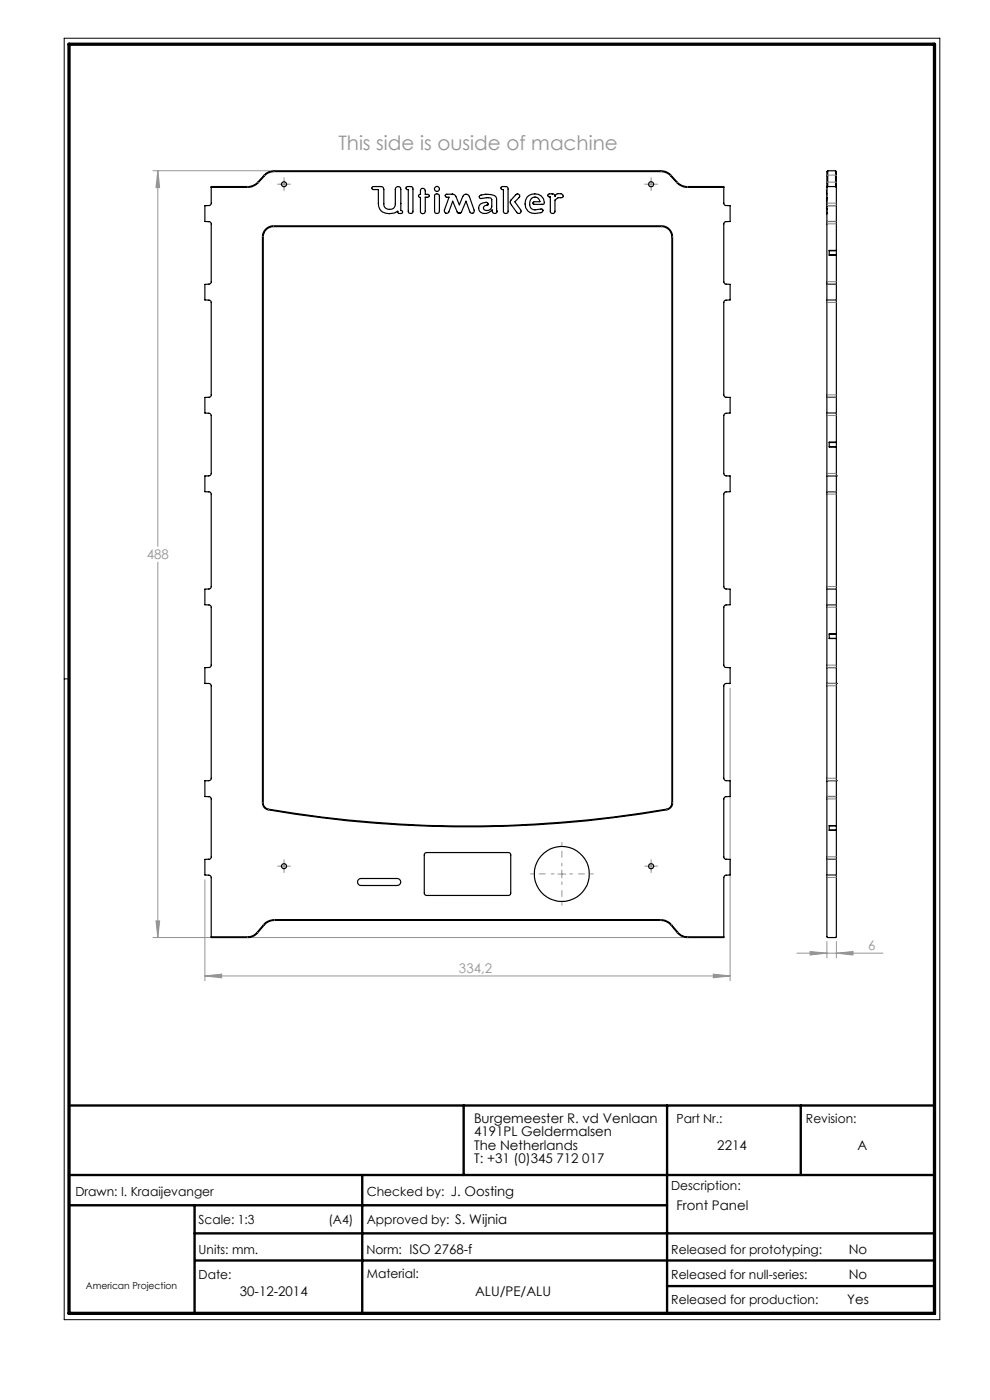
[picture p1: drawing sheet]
<svg xmlns="http://www.w3.org/2000/svg" width="210mm" height="297mm" viewBox="0 0 210 297" stroke-linecap="round" stroke-linejoin="round" font-family="sans-serif">
<path d="M13.6 8.1h185.8v271.9h-185.8zM14.6 144h-1" fill="none" stroke="#000" stroke-width=".21"/>
<path d="M14.6 234.5h183.6M98.4 234.5v14.8M141.5 234.5v44.1M169.9 234.5v14.8M14.6 249.3h183.6M14.6 255.7h126.9M41.3 255.7v22.9M76.8 249.3v29.3M41.3 261.7h156.9M41.4 267.4h156.8M141.5 272.8h56.7" fill="none" stroke="#000" stroke-width=".5"/>
<path d="M14.6 9.4h183.6v269.2h-183.6z" fill="none" stroke="#000" stroke-width=".7"/>
<g fill="none" stroke="#959595" stroke-width=".21">
<path d="M32.5 36.2h24.6M33.5 36.2v79.7M33.5 36.2l.4 3.6h-.8zM59.4 39.1h1.7M60.3 38.3v1.6M137.3 39.1h1.6M138.1 38.3v1.6M33.5 119.3v79.6M154.9 146v62.1M32.5 198.9h112.4M33.1 195.4h.8l-.4 3.5zM43.5 186.7v21.4"/>
<path d="M59.4 183.8h1.7M60.3 182.9v1.7M118.3 185.4h1.7M119.2 184.6v1.6M137.3 183.8h1.6M138.1 182.9v1.7M175.4 199.7v3.5M177.4 199.7v3.5M43.5 207h111.4M43.5 207l3.5-.3v.7zM151.3 206.7l3.6 .3-3.6 .4zM169.1 202.2h18.2"/>
<path d="M171.8 201.9l3.6 .3-3.6 .4zM177.4 202.2l3.5-.3v.7z"/>
</g>
<g fill="none" stroke="#959595" stroke-width=".21" stroke-dasharray="15.2 1.3 1.3 1.3">
<path d="M59.4 39.1h-.5M60.3 38.2v-.5M60.3 39.9v.5M61.1 39.1h.5M137.3 39.1h-.5M138.1 38.2v-.5M138.1 39.9v.5M139 39.1h.5M59.4 183.7h-.5M60.3 182.9v-.5M60.3 184.6v.5M61.1 183.7h.5"/>
<path d="M137.3 183.7h-.5M138.1 182.9v-.5M138.1 184.6v.5M139 183.7h.5"/>
</g>
<path d="M117.5 185.4h-5M119.2 183.7v-5M119.2 187.1v5M120.9 185.4h5" fill="none" stroke="#959595" stroke-width=".21" stroke-dasharray="15.2 1.3 1.3 1.3" stroke-dashoffset="14.6"/>
<path d="M33.5 36.2l.4 3.6h-.8zM33.1 195.4h.8l-.4 3.5zM43.5 207l3.5-.3v.7zM151.3 206.7l3.6 .3-3.6 .4zM171.8 201.9l3.6 .3-3.6 .4zM177.4 202.2l3.5-.3v.7z" fill="#959595"/>
<g fill="none" stroke="#000" stroke-width=".25">
<path d="M44.8 39.6h7.8a2.94 2.94 0 0 0 2-.9l1.4-1.5a2.79 2.79 0 0 1 2.1-1h82.1a2.79 2.79 0 0 1 2.1 1l1.4 1.5a2.93 2.93 0 0 0 2.1 .9h7.7l.1 3.7 .3 .3h1v3.4h-1l-.2 .2-.2 .3v12.3l.3 .5h1.1v3.3l-1 .1-.2 .1-.2 .4v19.6l.2 .3 .2 .2h1v3.3l-1 .1-.4 .5v12.2l.2 .4 .2 .1 1 .1v3.3h-1l-.2 .2-.2 .3v19.7l.2 .3 .2 .2h1v3.3h-1l-.2 .2-.2 .3v12.3l.2 .4 .2 .1h1v3.4h-1l-.2 .2-.2 .3v19.6l.2 .3 .2 .2h1v3.4h-1l-.2 .2-.2 .3v12.3l.2 .3 .2 .2h1v3.3l-1.1 .1-.3 .5v12.7h-7.6a2.81 2.81 0 0 1-2.2-1l-1.4-1.6a3 3 0 0 0-2.1-1h-82a2.86 2.86 0 0 0-2.2 1l-1.4 1.6a2.68 2.68 0 0 1-2.1 1h-7.7v-12.8l-.3-.4-1-.1v-3.3h.9l.4-.4v-12.5l-.4-.4h-.9v-3.4h.8l.5-.4v-19.8l-.5-.4h-.8v-3.4h.9l.4-.4v-12.4l-.3-.4-1-.1v-3.3l1-.1 .3-.4v-19.8l-.4-.4h-.9v-3.3h.8l.5-.5v-12.4l-.3-.4-1-.1v-3.3h.9l.4-.4v-19.8l-.4-.4-.9-.1v-3.3h1l.3-.4v-12.5l-.4-.4h-.9v-3.4h.9l.4-.4zM44.8 39.8h7.8a3.3 3.3 0 0 0 2.2-1l1.3-1.5a2.94 2.94 0 0 1 2-.9h82.1a2.77 2.77 0 0 1 2 .9l1.4 1.5a3.2 3.2 0 0 0 2.2 1h7.7M79 39.7l1.9-.1a.55 .55 0 0 1 .5 .6v3a1.22 1.22 0 0 0 1.2 1.2 1.22 1.22 0 0 0 1.3-1.2v-3a.58 .58 0 0 1 .5-.6 .58 .58 0 0 1 .6 .6v4.5a.32 .32 0 0 1 .4 .2 .32 .32 0 0 1-.3 .4l-.6-.1-.1-.4a2.89 2.89 0 0 1-3.9-.5l-.2-1.2v-2.9h-1.2l-.2-.2zM86.2 39.7l.9-.1 .5 .2v5a.49 .49 0 0 1-.5 .5 .49 .49 0 0 1-.5-.5v-4.6l-.5-.2zM106.3 39.7l.9-.1a.49 .49 0 0 1 .6 .5v4.7a.49 .49 0 0 1-.5 .5 .49 .49 0 0 1-.5-.5v-4.6l-.4-.1zM175.3 40h.1M175.4 39.8v20.5M175.4 39.5l-.1 1.6M175.6 36.2v3.4M175.6 36.2l-.2 .2v3.4M175.6 39.6h1.6M175.6 36.2h1.6"/>
<path d="M175.6 39.6l-.2 .2M177.2 36.2v3.4M177.2 36.2l.2 .2v3.4M177.2 39.6l.2 .2M177.4 39.8v13.4M56.3 48.6a2.31 2.31 0 0 1 1.7-.7h82.3a2.35 2.35 0 0 1 2.4 2.3v120.2a1.47 1.47 0 0 1-1.3 1.4 245.5 245.5 0 0 1-85-.2l-.5-.5-.2-.7v-120.2a2.31 2.31 0 0 1 .6-1.6zM56.5 48.7l.7-.4 .8-.2h82.3a2.17 2.17 0 0 1 2.2 2.1v120.2a1.34 1.34 0 0 1-1.1 1.3 247.2 247.2 0 0 1-84.9-.2l-.3-.3-.4-.6v-120.4l.2-.8zM89.3 40.1a.54 .54 0 0 1 .6-.1 .54 .54 0 0 1 .3 .5v.7h.4a.33 .33 0 0 1 .5 .3 .33 .33 0 0 1-.5 .3h-.4v3a.51 .51 0 0 1-.5 .5 .51 .51 0 0 1-.5-.5v-2.9a.36 .36 0 0 1-.4-.3 .36 .36 0 0 1 .4-.4zM92.3 41.3a.56 .56 0 0 1 .5-.2 .56 .56 0 0 1 .4 .5v3.2a.51 .51 0 0 1-.5 .5 .51 .51 0 0 1-.5-.5zM97.3 45.2l-.3-.2-1-2.3-.8 2.2a.51 .51 0 0 1-.6 .3 .51 .51 0 0 1-.3-.6l.9-2.8h-.4a.32 .32 0 0 1-.4-.3 .32 .32 0 0 1 .4-.3h1.2l.6 .2 .8 2.1 .8-1.8a.75 .75 0 0 1 .7-.5 .75 .75 0 0 1 .7 .5l1 2.9a.49 .49 0 0 1-.3 .6 .49 .49 0 0 1-.6-.3l-.9-2.2-.9 2.3-.4 .2M97.3 45.2h.2M97.3 45.2v.1"/>
<path d="M97.5 45.2l.1 .1M103.1 42.9a1.26 1.26 0 0 0-1.3 .5 1.26 1.26 0 0 0-.1 1.4 1.75 1.75 0 0 0 2.7-.3 .54 .54 0 0 0 .5 .8 .54 .54 0 0 0 .4-.8v-2.3l-.1-.4a3.2 3.2 0 0 0-3.5-.1v.3l.3 .1 1.2-.2 .9 .1 .2 .4v1.4a.93 .93 0 0 1-.7 .8 .93 .93 0 0 1-1-.5l.2-.4 .5-.2M103.1 42.9h.1M103.1 42.9l.2 .1a.27 .27 0 0 1 .2 .2 .27 .27 0 0 1-.2 .3M103.3 43.5h.1M109.4 41.3a.46 .46 0 0 1 .7-.1 .46 .46 0 0 1 0 .7l-.9 .9 1.2 1.7a.5 .5 0 0 1-.1 .7 .5 .5 0 0 1-.7-.2l-1.1-1.5a.78 .78 0 0 1-.1-1.1zM111.8 41.8a2.03 2.03 0 0 1 2.3-.6 2.03 2.03 0 0 1 1.3 2l-.1 .2h-2.1a.29 .29 0 0 1-.2-.4 .29 .29 0 0 1 .3-.2h1.2a1.1 1.1 0 0 0-1.3-1 1.1 1.1 0 0 0-.8 1.4v.2a1.03 1.03 0 0 0 1.1 1.1l1.3-.2a.4 .4 0 0 1 .4 .4 .4 .4 0 0 1-.4 .4 2.45 2.45 0 0 1-3.3-1l-.1-.8 .1-.8zM116.3 41.2l.8-.1a.52 .52 0 0 1 .7 .6l.3-.6h.9a.43 .43 0 0 1 .5 .4 .43 .43 0 0 1-.5 .4h-.6l-.7 .5v2.4a.49 .49 0 0 1-.5 .5 .49 .49 0 0 1-.5-.5v-3l-.5-.2zM175.3 45.3h.1M175.3 42.1h.1M175.3 44.3h.1M175.3 41.9l.1 3.4"/>
<path d="M175.3 44.6v.5M175.3 41.9h.1M175.3 42.4h.1M175.4 41.1l-.1 .8M175.4 47h2M175.4 43.6h2M175.9 54.1h1.5M175.9 53.2h1.5M177.4 54.1v6.2M177.4 53.2v.9M177.4 53.1h-1.5v1h1.5M175.4 60.3v40.7"/>
<path d="M175.4 60.3h2M175.4 63.6h2M177.4 60.3v33.6M175.4 84.3h2M175.4 87.6h2M175.9 94.8h1.5M175.9 93.9h1.5M177.4 94.8v6.2M177.4 93.9v.9M177.4 93.8h-1.5v1h1.5M175.4 101h.1M175.4 101v44"/>
<path d="M175.4 101h2M175.4 104.3h2M177.4 101h.1M177.4 101v33.5M175.4 125h2M175.4 128.3h2M175.9 134.5h1.5M177.4 135.4v9.6M177.4 134.5v.9M177.4 134.5h-1.5v.9h1.5M175.4 145h.1M175.4 145v20.6"/>
<path d="M175.4 145h2M175.4 141.6h2M177.4 145h.1M177.4 145v20.6M175.4 165.6h.1M175.4 165.6v33.2l.2 .1h1.6l.2-.1v-22.7M175.4 165.6h2M175.4 169h2M175.9 175.2h1.5M177.4 165.6h.1M177.4 165.6v9.6M177.4 175.2v.9"/>
<path d="M177.4 175.2h-1.5v.9h1.5M44.8 198.8h7.7a2.65 2.65 0 0 0 2-1l1.4-1.6a3 3 0 0 1 2.3-1.1h82a3 3 0 0 1 2.3 1.1l1.3 1.6a2.65 2.65 0 0 0 2.1 1h7.6M76.1 186.6l.5-.2h7.6a.74 .74 0 0 1 .8 .7 .74 .74 0 0 1-.8 .8h-7.6a.74 .74 0 0 1-.7-.5 .74 .74 0 0 1 .2-.8zM90.1 181l.3-.1h17.5l.4 .4v8.2l-.4 .5h-17.4a.49 .49 0 0 1-.5-.5v-8.1zM175.4 182.3h2M175.4 185.6h2"/>
<circle cx="60.2" cy="39.1" r=".54"/>
<circle cx="138.1" cy="39.1" r=".54"/>
<circle cx="92.7" cy="40.1" r=".52"/>
<circle cx="60.2" cy="183.8" r=".54"/>
<circle cx="119.2" cy="185.4" r="5.8"/>
<circle cx="138.1" cy="183.8" r=".54"/>
</g>
<g fill="none" stroke="#808080" stroke-width=".21" stroke-dasharray="6.3 1.3 1.3 1.3 1.3 1.3">
<path d="M52.6 39.6v.1M54.7 38.6l.1 .2M56 37.1l.2 .2M58.1 36.2v.2M140.3 36.2v.2M142.3 37.1l-.1 .2M143.7 38.6l-.1 .2M145.8 39.6v.1M175.6 38.6l-.2 .2M175.6 38.6h1.6M175.6 37.1l-.2 .2M177.3 37.1h-1.7"/>
<path d="M177.4 38.8l-.1-.2M177.4 37.3l-.1-.2M55.9 50.2h-.2M58 48.1v-.2M140.4 47.9v.2M142.7 50.2h-.2M175.4 40.1h.1M175.4 41.6h.1M175.4 44.8h.1M175.4 47h2M175.4 43.1h2M175.4 59.8h2"/>
<path d="M177.4 43.6h-2M177.4 47.5h-2M175.4 63.7h2M177.4 60.3h-2M177.4 64.2h-2M175.4 87.7h2M175.4 83.8h2M177.4 84.3h-2M177.4 88.2h-2M175.4 104.3h2M175.4 100.4h2M177.4 100.9h-2"/>
<path d="M177.4 104.8h-2M175.4 128.3h2M175.4 124.4h2M177.4 124.9h-2M177.4 128.8h-2M175.4 145h2M175.4 141.1h2M177.4 141.6h-2M177.4 145.5h-2M55.9 170.3h-.2M57 171.6l-.1 .2M141.4 171.8v-.2"/>
<path d="M142.7 170.3h-.2M175.4 169h2M175.4 165.1h2M177.4 165.6h-2M177.4 169.5h-2M52.5 198.7v.2M54.5 197.8l.2 .1M55.9 196.2l.1 .1M58.2 195.1v.2M140.2 195.1v.2M142.5 196.2l-.1 .1M143.8 197.8l-.1 .1"/>
<path d="M145.9 198.7v.2M175.4 185.7h2M175.4 181.8h2M177.4 182.3h-2M177.4 186.2h-2"/>
</g>
<text font-size="4.2" fill="#959595" x="71.8" y="31.7">This side is ouside of machine</text>
<g font-size="2.8" fill="#959595">
<text x="31.1" y="118.6">488</text>
<text x="184.2" y="201.6">6</text>
<text x="97.4" y="206.4">334,2</text>
</g>
<g font-size="2.8">
<text x="100.5" y="238.2">Burgemeester R. vd Venlaan</text>
<text x="100.5" y="241.1">4191PL Geldermalsen</text>
<text x="100.5" y="243.9">The Netherlands</text>
<text x="152.2" y="243.9">2214</text>
<text x="181.9" y="243.9">A</text>
<text x="100.5" y="246.7">T: +31 (0)345 712 017</text>
<text x="143.5" y="256.7">Front Panel</text>
<text x="180" y="266">No</text>
<text x="50.9" y="275">30-12-2014</text>
<text x="100.8" y="275">ALU/PE/ALU</text>
<text x="180" y="271.4">No</text>
<text x="179.7" y="276.6">Yes</text>
</g>
<g font-size="2.7">
<text x="143.5" y="238.2">Part Nr.:</text>
<text x="171" y="238.2">Revision:</text>
<text x="16" y="253.7">Drawn: I. Kraaijevanger</text>
<text x="77.8" y="253.7">Checked by: J. Oosting</text>
<text x="142.4" y="252.5">Description:</text>
<text x="42.1" y="259.7">Scale: 1:3</text>
<text x="69.7" y="259.7">(A4)</text>
<text x="77.8" y="259.7">Approved by: S. Wijnia</text>
<text x="42.1" y="266">Units: mm.</text>
<text x="77.7" y="266">Norm: ISO 2768-f</text>
<text x="142.4" y="266">Released for prototyping:</text>
<text x="42.1" y="271.3">Date:</text>
<text x="77.8" y="271">Material:</text>
<text x="142.4" y="271.3">Released for null-series:</text>
<text x="142.4" y="276.6">Released for production:</text>
</g>
<text font-size="2" x="18.2" y="273.4">American Projection</text>
</svg>
